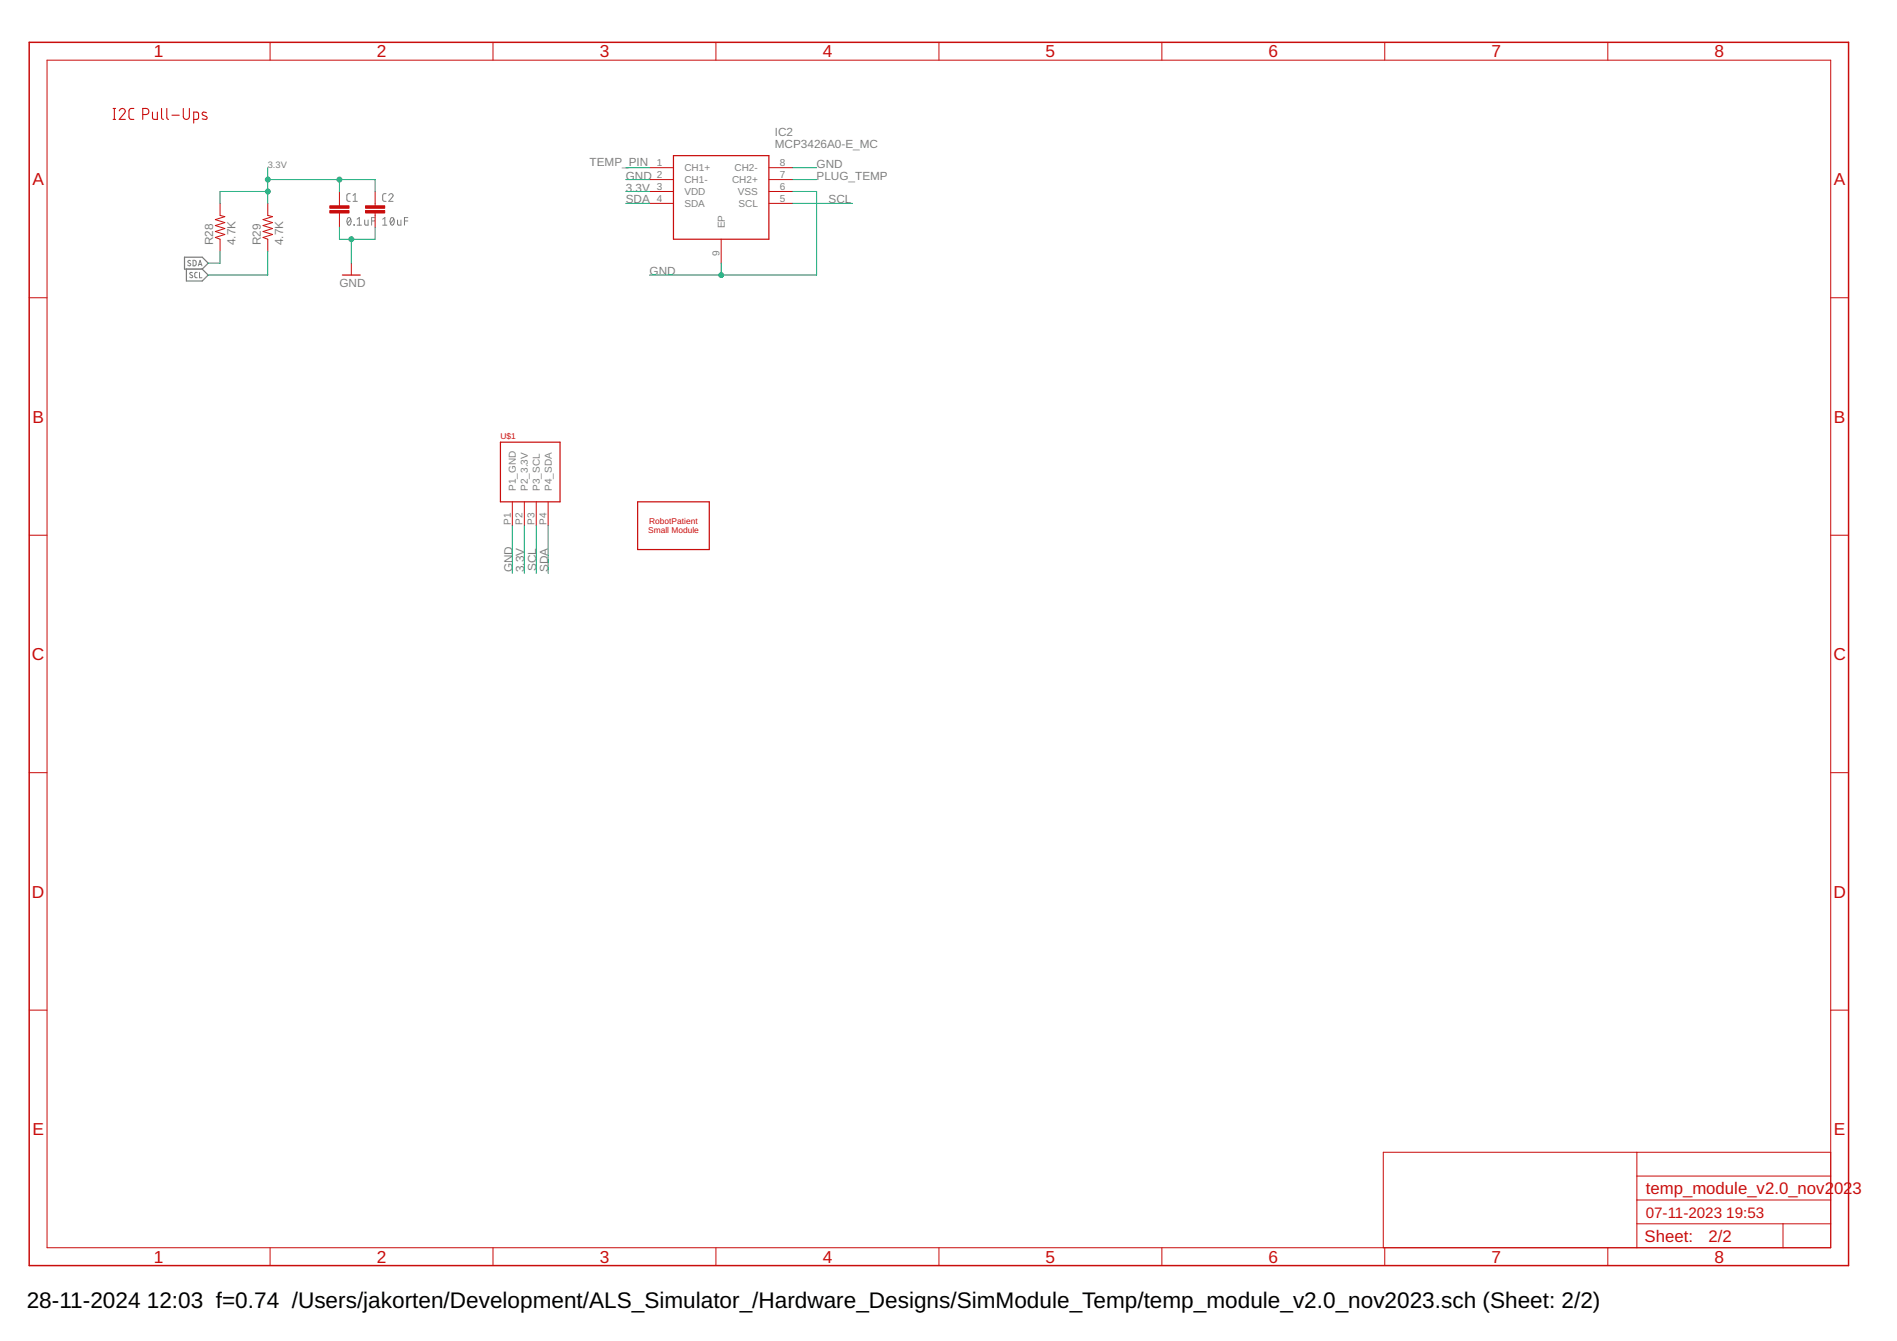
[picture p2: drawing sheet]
<svg xmlns="http://www.w3.org/2000/svg" width="297mm" height="210mm" viewBox="0 0 297 210" stroke-linecap="round" stroke-linejoin="round" font-family="sans-serif">
<g fill="none" stroke="#808080" stroke-width=".16">
<path d="M54.5 34.1h.2a.69 .69 0 0 1 0 1.1 .79 .79 0 0 1-.2-1.1zM54.8 30.3l-.3 .1-.2 .2v.7l.2 .2h.3M54.9 34.3l-.5 .7M55.3 31.5h.6M55.3 30.6l.3-.3v1.2M55.4 35.2h.1zM55.9 35.2h.7M55.9 34.3l.4-.2v1.1M57.1 34.4v.7l.2 .1h.3v-.8M58.2 34.6h.5M58.7 34.1h-.5v1.1M59.9 35.2h.7"/>
<path d="M59.9 34.3l.4-.2v1.1M60.5 30.3l-.5 .1-.1 .2v.7l.2 .2h.4M60.9 30.6a.33 .33 0 0 1 .4-.3 .33 .33 0 0 1 .1 .5l-.5 .7h.7M61.2 34.1h.2a.69 .69 0 0 1 0 1.1 .77 .77 0 0 1-.2-1.1zM61.7 34.3l-.5 .7M62.3 34.4v.7l.1 .1h.4v-.8M63.3 34.6h.6M63.9 34.1h-.6v1.1M29.8 40.8l-.2-.1-.2 .2 .4 .4v.2l-.1 .1-.3-.1M30.1 42.7h-.3l-.1 .1 .4 .4v.2l-.1 .1-.3-.1M30.2 40.7l.5 .2v.5l-.1 .2h-.4zM30.9 42.6l-.3 .1-.1 .1v.6l.4 .1"/>
<path d="M31.1 41.6l.2-.9 .3 .9M31.1 41.4h.5M31.2 42.6v.9h.4"/>
</g>
<path d="M28.9 40.3h2.8l.9 .9-.9 .9h-2.8zM29.2 42.1v1.9h2.5l.9-.9-.9-1" fill="none" stroke="#808080" stroke-width=".19"/>
<g fill="none" stroke="#c90d0c" stroke-width=".17">
<path d="M17.7 18.7h.4M17.7 17h.4M17.9 17v1.7M18.7 17.4a.46 .46 0 0 1 .6-.4 .46 .46 0 0 1 .2 .7l-.8 1h.9M21 17h-.6l-.2 .4v1.1l.2 .2h.6M22.4 17.9h.4a.48 .48 0 0 0 .5-.4 .48 .48 0 0 0-.5-.5h-.4v1.7M23.9 17.5v1l.3 .2h.4v-1.2M25.3 17v1.4l.1 .2 .2 .1M26.1 17v1.4l.3 .3M26.9 18h1.2M28.7 17v1.2a.48 .48 0 0 0 .5 .5 .48 .48 0 0 0 .5-.5v-1.2M30.3 18.7h.5l.3-.2v-.7l-.2-.2-.6-.1v1.8"/>
<path d="M32.3 17.7a.44 .44 0 0 0-.7 0l.1 .3 .7 .4-.1 .3-.6-.1"/>
</g>
<g fill="none" stroke="#c90d0c" stroke-width=".16">
<path d="M7.4 9.4h279.3v185.9h-279.3zM42.3 6.6v2.8M77.2 6.6v2.8M112.1 6.6v2.8M147 6.6v2.8M181.9 6.6v2.8M216.8 6.6v2.8M251.8 6.6v2.8M34.5 31.8v1.9l.7 .2-1.5 .5 1.5 .4-1.5 .5 1.5 .5-1.5 .4 1.5 .5-1.5 .5 .8 .2v1.9M41.9 31.8v1.9l.8 .2-1.5 .5 1.5 .4-1.5 .5 1.5 .5-1.5 .4 1.5 .5-1.5 .5 .7 .2v1.9M53.1 30v2.2M53.1 33.3v2.3"/>
<path d="M58.7 30v2.2M58.7 33.3v2.3M101.7 26.2h3.8M101.7 28.1h3.8M101.7 30h3.8M101.7 31.8h3.8M112.9 37.4v3.8M120.4 26.2h3.7M120.4 28.1h3.7M120.4 30h3.7M120.4 31.8h3.7M4.6 46.6h2.8"/>
<path d="M55 41.2v1.9M286.7 46.6h2.8M80.2 78.5v3.8M82.1 78.5v3.8M84 78.5v3.8M85.8 78.5v3.8M4.6 83.8h2.8M286.7 83.8h2.8M4.6 120.9h2.8M286.7 120.9h2.8M4.6 158.1h2.8M286.7 158.1h2.8"/>
<path d="M42.3 195.3v2.8M77.2 195.3v2.8M112.1 195.3v2.8M147 195.3v2.8M181.9 195.3v2.8M216.8 195.3v2.8M251.8 195.3v2.8M256.3 191.6h30.4M256.3 180.4v14.9M256.3 187.8h30.4M256.3 184.1h30.4M279.2 191.6v3.7"/>
<path d="M286.7 180.4h-70.1v14.9"/>
</g>
<path d="M4.6 6.6h284.9v191.5h-284.9z" fill="none" stroke="#c90d0c" stroke-width=".23"/>
<path d="M105.5 24.4h14.9v13h-14.9zM53.6 43.1h2.8M78.4 69.2h9.3v9.3h-9.3zM99.8 78.5h11.3v7.5h-11.3z" fill="none" stroke="#c90d0c" stroke-width=".19"/>
<g fill="#c90d0c" stroke="#c90d0c" stroke-width=".16">
<path d="M51.6 33h3.1v.3h-3.1z"/>
<path d="M51.6 32.2h3.1v.4h-3.1z"/>
<path d="M57.2 33h3v.3h-3z"/>
<path d="M57.2 32.2h3v.4h-3z"/>
</g>
<g fill="none" stroke="#0dab76" stroke-width=".16">
<path d="M34.5 39.3v1.9h-1.9M41.9 30h-7.4v1.8M41.9 26.2v5.6M41.9 39.3v3.8h-9.3M41.9 28.1h16.8v1.9M53.1 35.6v1.8h5.6v-1.8M53.1 28.1v1.9M55 37.4v3.8M98 30h3.7M98 28.1h3.7M98 31.8h3.7M98 26.2h3.7"/>
<path d="M124.1 30h3.8v13.1h-26.2M124.1 28.1h3.8M124.1 31.8h9.4M124.1 26.2h3.8M112.9 41.2v1.9M80.2 82.3v7.4M82.1 82.3v7.4M84 82.3v7.4M85.8 82.3v7.4"/>
</g>
<g fill="#0dab76" stroke="#0dab76" stroke-width=".16">
<circle cx="41.9" cy="30" r=".38"/>
<circle cx="41.9" cy="28.1" r=".38"/>
<circle cx="53.1" cy="28.1" r=".38"/>
<circle cx="55" cy="37.4" r=".38"/>
<circle cx="112.9" cy="43.1" r=".38"/>
</g>
<g font-size="3.5">
<text x="4.2" y="204.7">28-11-2024</text>
<text x="23" y="204.7">12:03 f=0.74 /Users/jakorten/Development/ALS_Simulator_/Hardware_Designs/SimModule_Temp/temp_module_v2.0_nov2023.sch (Sheet: 2/2)</text>
</g>
<g font-size="2.7" fill="#c90d0c">
<text x="24.1" y="9">1</text>
<text x="59" y="9">2</text>
<text x="93.9" y="9">3</text>
<text x="128.8" y="9">4</text>
<text x="163.7" y="9">5</text>
<text x="198.6" y="9">6</text>
<text x="233.6" y="9">7</text>
<text x="268.5" y="9">8</text>
<text x="5.1" y="29">A</text>
<text x="287.2" y="29">A</text>
<text x="5.1" y="66.1">B</text>
<text x="287.2" y="66.1">B</text>
<text x="5" y="103.3">C</text>
<text x="287.1" y="103.3">C</text>
<text x="5" y="140.5">D</text>
<text x="287.1" y="140.5">D</text>
<text x="5.1" y="177.7">E</text>
<text x="287.2" y="177.7">E</text>
<text x="24.1" y="197.7">1</text>
<text x="59" y="197.7">2</text>
<text x="93.9" y="197.7">3</text>
<text x="128.8" y="197.7">4</text>
<text x="163.7" y="197.7">5</text>
<text x="198.6" y="197.7">6</text>
<text x="233.6" y="197.7">7</text>
<text x="268.5" y="197.7">8</text>
</g>
<g font-size="2.6" fill="#c90d0c">
<text x="257.7" y="186.9">temp_module_v2.0_nov2</text>
<text x="287.2" y="186.9">02</text>
<text x="290.1" y="186.9">3</text>
<text x="257.5" y="194.5">Sheet:</text>
<text x="267.5" y="194.4">2/2</text>
</g>
<g font-size="2.4" fill="#c90d0c">
<text x="257.7" y="190.6">07-11-2023</text>
<text x="270.3" y="190.6">19:53</text>
</g>
<g font-size="1.8" fill="#808080">
<text x="121.3" y="23.2">MCP3426A0-E_MC</text>
<text x="121.3" y="21.3">IC2</text>
<text x="92.3" y="26.1">TEMP_PIN</text>
<text x="98" y="30">3.3V</text>
<text x="98" y="28.1">GND</text>
<text x="127.9" y="26.2">GND</text>
<text x="127.9" y="28.1">PLUG_TEMP</text>
<text x="98" y="31.8">SDA</text>
<text x="129.7" y="31.8">SCL</text>
<text x="33.4" y="38.4" transform="rotate(-90 33.4 38.4)">R28</text>
<text x="36.9" y="38.4" transform="rotate(-90 36.9 38.4)">4.7K</text>
<text x="40.8" y="38.4" transform="rotate(-90 40.8 38.4)">R29</text>
<text x="44.4" y="38.4" transform="rotate(-90 44.4 38.4)">4.7K</text>
<text x="53.1" y="44.9">GND</text>
<text x="101.7" y="43.1">GND</text>
<text x="80.2" y="89.6" transform="rotate(-90 80.2 89.6)">GND</text>
<text x="82.1" y="89.6" transform="rotate(-90 82.1 89.6)">3.3V</text>
<text x="84" y="89.4" transform="rotate(-90 84 89.4)">SCL</text>
<text x="85.8" y="89.6" transform="rotate(-90 85.8 89.6)">SDA</text>
</g>
<g font-size="1.6" fill="#808080">
<text x="102.9" y="26">1</text>
<text x="102.9" y="27.8">2</text>
<text x="102.9" y="29.7">3</text>
<text x="107.2" y="26.8">CH1+</text>
<text x="107.2" y="28.7">CH1-</text>
<text x="114.6" y="28.7">CH2+</text>
<text x="115" y="26.8">CH2-</text>
<text x="122.1" y="26">8</text>
<text x="122.1" y="27.8">7</text>
<text x="122.1" y="29.7">6</text>
<text x="102.9" y="31.6">4</text>
<text x="107.2" y="30.5">VDD</text>
<text x="107.2" y="32.4">SDA</text>
<text x="113.5" y="35.7" transform="rotate(-90 113.5 35.7)">EP</text>
<text x="115.5" y="30.5">VSS</text>
<text x="115.6" y="32.4">SCL</text>
<text x="122.1" y="31.6">5</text>
<text x="112.7" y="40" transform="rotate(-90 112.7 40)">9</text>
<text x="80.8" y="76.8" transform="rotate(-90 80.8 76.8)">P1_GND</text>
<text x="82.7" y="76.8" transform="rotate(-90 82.7 76.8)">P2_3.3V</text>
<text x="84.5" y="76.8" transform="rotate(-90 84.5 76.8)">P3_SCL</text>
<text x="86.4" y="76.8" transform="rotate(-90 86.4 76.8)">P4_SDA</text>
<text x="80" y="82.2" transform="rotate(-90 80 82.2)">P1</text>
<text x="81.8" y="82.2" transform="rotate(-90 81.8 82.2)">P2</text>
<text x="83.7" y="82.2" transform="rotate(-90 83.7 82.2)">P3</text>
<text x="85.6" y="82.2" transform="rotate(-90 85.6 82.2)">P4</text>
</g>
<text font-size="1.5" fill="#808080" x="41.9" y="26.2">3.3V</text>
<g font-size="1.3" fill="#c90d0c">
<text x="78.4" y="68.6">U$1</text>
<text x="101.5" y="83.4">Small Module</text>
<text x="101.7" y="82">RobotPatient</text>
</g>
</svg>
